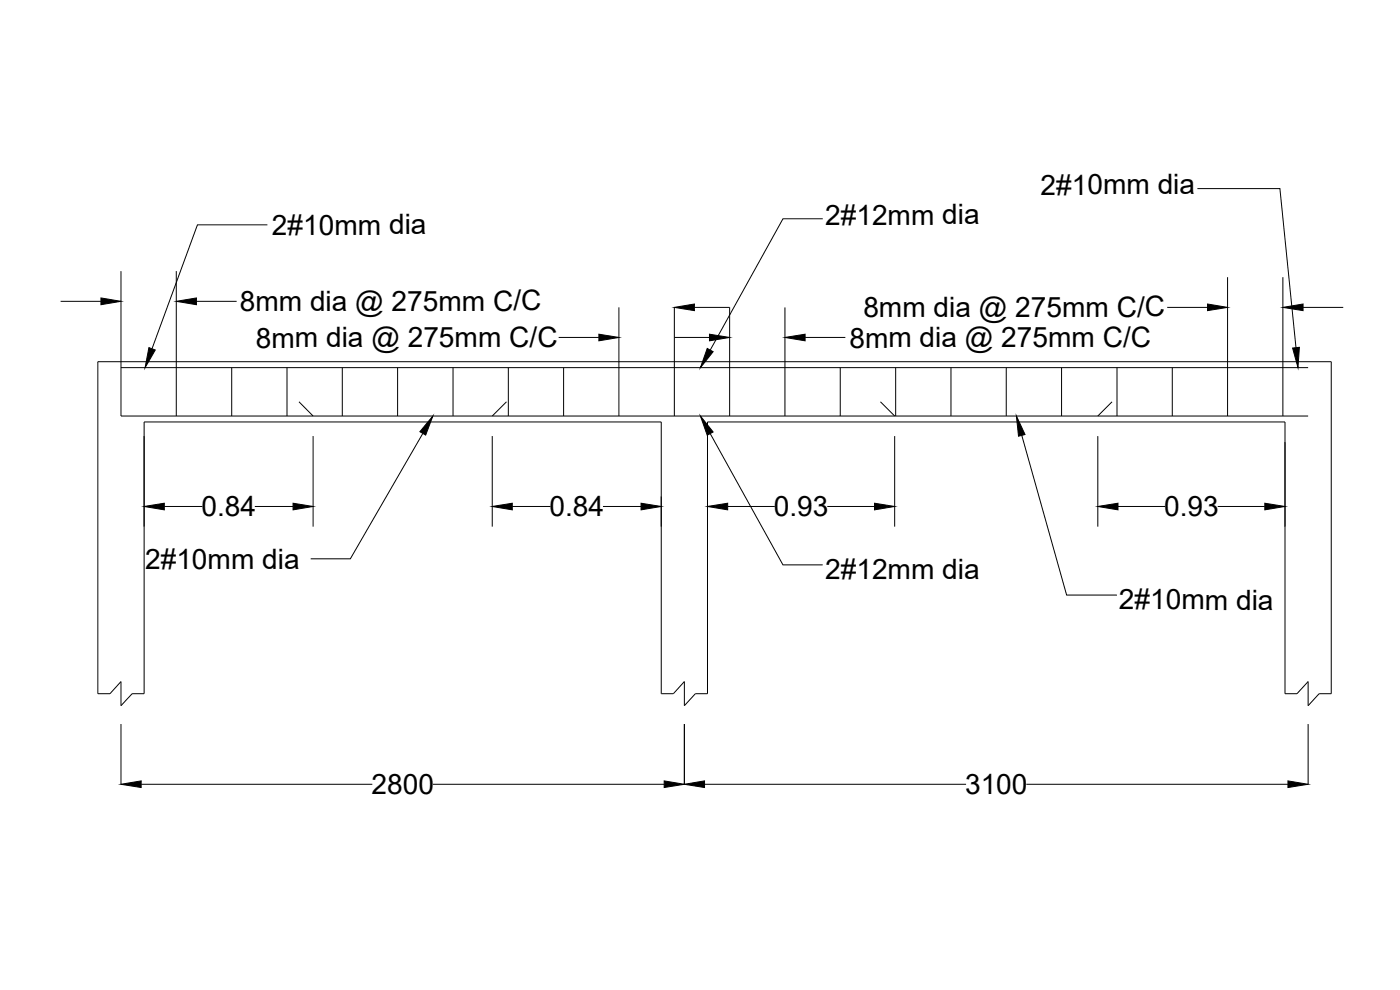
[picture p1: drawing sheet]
<svg xmlns="http://www.w3.org/2000/svg" width="420mm" height="297mm" viewBox="0 0 420 297" stroke-linecap="round" stroke-linejoin="round" font-family="sans-serif">
<!-- layer: 0 -->
<g fill="none" stroke="#000" stroke-width=".3">
<path d="M359.4 56.6h24.7l4.8 47.7M80.2 67.5h-20.9l-13.7 37.1M246.9 65.6h-11.9l-21.9 39.5M18.2 90.4h12.1M36.3 81.4v43.4h356.3M52.9 81.4v43.4M59 90.4h12M185.7 92.2v32.6M202.4 92.2v32.6M208.4 92.2h10.6v32.6M235.6 92.2v32.6M350.3 92.2h12.1"/>
<path d="M368.4 83.2v41.6M385 83.2v41.6M391.1 92.2h12M29.4 108.5h370.1v99.6h-3.6l-3.3 3.6v-7.2l-3.4 3.6h-3.6v-81.5h-173.3v81.5h-3.6l-3.3 3.6v-7.2l-3.3 3.6h-3.7v-81.5h-155.1v81.5h-3.6l-3.4 3.6v-7.2l-3.3 3.6h-3.6zM36.3 110.3h356.3M69.5 110.3v14.5M86.1 110.3v14.5M102.7 110.3v14.5M119.3 110.3v14.5M136 110.3v14.5M152.6 110.3v14.5M167.7 101.2h12"/>
<path d="M169.1 110.3v14.5M202.4 101.2h10.5M241.6 101.2h12.1M252.2 110.3v14.5M268.8 110.3v14.5M285.4 110.3v14.5M302 110.3v14.5M318.6 110.3v14.5M335.2 110.3v14.5M351.8 110.3v14.5M89.7 120.6l4.3 4.2M94 130.8v27.2"/>
<path d="M126.9 130l-21.8 37.7h-11.9M147.7 130.8v27.2M152 120.6l-4.3 4.2M213.1 130.1l21.9 39.4h11.9M264.2 120.6l4.3 4.2M268.5 130.8v27.2M306.6 130.6l13.5 47.9h15.1M329.5 130.8v27.2M333.7 120.6l-4.2 4.2M49.3 152h11.4M76.5 152h11.5M153.7 152h11.5"/>
<path d="M181 152h11.4M218.4 152h14.1M248.3 152h14.2M335.5 152h14.2M365.4 152h14.2M36.3 217.2v18.2M205.4 217.2v18.2M392.6 217.2v18.2M42.4 235.3h69.3M129.9 235.3h69.4M211.4 235.3h78.5M308 235.3h78.5"/>
</g>
<g fill="#000" stroke="#000" stroke-width=".3">
<path d="M30.3 89.4l6 1-6 1zM52.9 90.4l6.1-1v2zM202.4 92.2l6-1v2zM362.4 91.2l6 1-6 1zM385 92.2l6.1-1v2zM44.7 104.3l1.9 .7-3.1 5.3zM179.7 100.3l6 .9-6 1.1zM212.9 100.3l6.1 .9-6.1 1.1zM212.2 104.5l1.8 1-3.8 4.8zM235.6 101.2l6-.9v2zM387.9 104.4l2.1-.2-.5 6.1zM129.9 124.8l-2.2 5.7-1.7-1z"/>
<path d="M210.2 124.8l3.8 4.8-1.8 1zM305 124.8l2.6 5.6-1.9 .5zM43.3 152l6-1v2zM88 151l6 1-6 1zM147.7 152l6-1v2zM192.4 151l6 1-6 1zM212.3 152l6.1-1v2zM262.5 151l6 1-6 1zM329.5 152l6-1v2zM379.6 151l6 1-6 1zM36.3 235.3l6.1-1v2zM199.3 234.3l6.1 1-6.1 1z"/>
<path d="M205.4 235.3l6-1v2zM386.5 234.3l6.1 1-6.1 1z"/>
</g>
<g font-size="8.4">
<text x="312.3" y="58.4">2#10mm dia</text>
<text x="81.6" y="70.5">2#10mm dia</text>
<text x="247.6" y="67.5">2#12mm dia</text>
<text x="72" y="93.4">8mm dia @ 275mm C/C</text>
<text x="259.1" y="95.2">8mm dia @ 275mm C/C</text>
<text x="76.8" y="104.3">8mm dia @ 275mm C/C</text>
<text x="254.9" y="104.3">8mm dia @ 275mm C/C</text>
<text x="60.4" y="155">0.84</text>
<text x="164.9" y="155">0.84</text>
<text x="232.2" y="155">0.93</text>
<text x="349.4" y="155">0.93</text>
<text x="43.5" y="170.7">2#10mm dia</text>
<text x="247.6" y="173.7">2#12mm dia</text>
<text x="335.8" y="182.8">2#10mm dia</text>
<text x="111.5" y="238.3">2800</text>
<text x="289.6" y="238.3">3100</text>
</g>
</svg>
